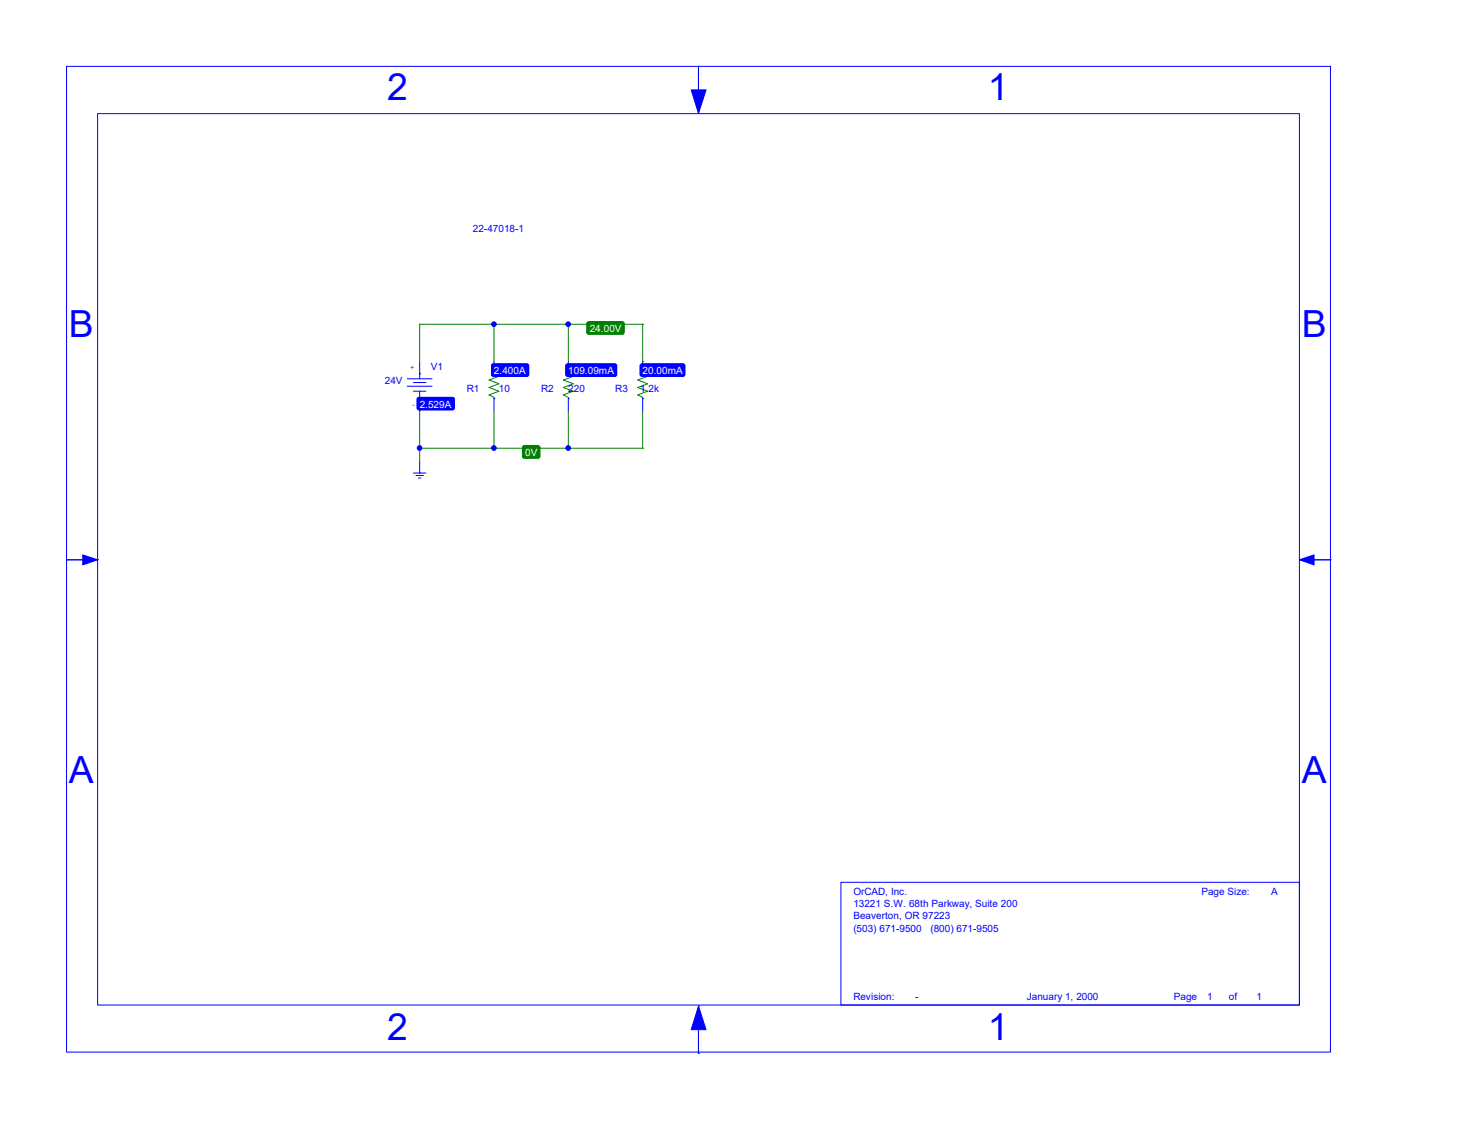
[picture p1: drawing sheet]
<svg xmlns="http://www.w3.org/2000/svg" width="279mm" height="216mm" viewBox="0 0 279 216" stroke-linecap="round" stroke-linejoin="round" font-family="sans-serif">
<g fill="none" stroke="#00f" stroke-width=".19">
<path d="M12.7 12.7h241.2v188h-241.2zM133.3 12.7h.1M133.3 12.7v8.9M18.6 21.7h229.4v170h-229.4zM133.3 21.6h.1M77.7 73.7h4.8M77.7 72.2h4.8M78.9 73h2.4M78.9 74.6h2.4M80.1 71.3h.1M80.1 76h.1M80.1 68.9v3.3"/>
<path d="M80.1 74.6v3.8M94.3 71.3h.1M94.3 76h.1M94.3 68.9v2.4M94.3 76v2.4M108.5 71.3h.1M108.5 76h.1M108.5 68.9v2.4M108.5 76v2.4M122.7 71.3h.1M122.7 76h.1M122.7 68.9v2.4"/>
<path d="M122.7 76v2.4M78.9 90.2h2.4M79.4 90.7h1.4M79.9 91.2h.4M80.1 90.2h.1M80.1 87.9v2.3M12.7 106.8h.1M18.6 106.8h.1M18.6 106.8h-5.9M248 106.8h5.9M248 106.8h.1M253.9 106.8h.1"/>
<path d="M160.5 168.3h87.5v23.4h-87.5zM133.3 191.9h.1M133.3 191.9v9M133.3 200.9h.1"/>
</g>
<g fill="#00f" stroke="#00f" stroke-width=".19">
<path d="M131.9 17.1h2.8l-1.4 4.5z"/>
<path d="M133.3 191.9l1.4 4.5h-2.8z"/>
<path d="M15.8 105.8l2.8 1-2.8 .9z"/>
<path d="M248 106.8l2.8-1v1.9z"/>
<path d="M94 69.5h6.7l.2 .3v1.8l-.4 .2-6.5-.1-.2-.3v-1.6z" fill-rule="evenodd"/>
<path d="M108.2 69.5l9.1-.1 .4 .4v1.6l-.4 .4h-9l-.3-.4v-1.6z" fill-rule="evenodd"/>
<path d="M122.4 69.5l7.9-.1 .4 .4v1.6l-.4 .4h-7.8l-.3-.4v-1.6z" fill-rule="evenodd"/>
<path d="M79.8 75.8h6.7l.2 .3v1.9l-.3 .2-6.6-.1-.2-.3v-1.7z" fill-rule="evenodd"/>
<path d="M94 69.5h6.7l.2 .3v1.8l-.4 .2-6.5-.1-.2-.3v-1.6z" fill-rule="evenodd"/>
<path d="M108.2 69.5l9.1-.1 .4 .4v1.6l-.4 .4h-9l-.3-.4v-1.6z" fill-rule="evenodd"/>
<path d="M122.4 69.5l7.9-.1 .4 .4v1.6l-.4 .4h-7.8l-.3-.4v-1.6z" fill-rule="evenodd"/>
<path d="M79.8 75.8h6.7l.2 .3v1.9l-.3 .2-6.6-.1-.2-.3v-1.7z" fill-rule="evenodd"/>
<circle cx="80.1" cy="85.4" r=".44"/>
<circle cx="94.3" cy="61.8" r=".44"/>
<circle cx="94.3" cy="85.4" r=".44"/>
<circle cx="108.4" cy="61.8" r=".44"/>
<circle cx="108.4" cy="85.4" r=".44"/>
</g>
<g fill="none" stroke="#008000" stroke-width=".19">
<path d="M80.1 61.8h.1M80.1 78.4h.1M80.1 61.8v7.1M80.1 78.4v9.5M80.1 61.8h42.6M94.3 61.8h.1M94.3 71.3l.9 .5-1.9 .7 1.9 .7-1.9 .7 1.9 .7-1.9 .7 1 .5v.2M94.3 61.8v7.1M94.3 78.4v7.1M108.5 61.8h.1M108.5 71.3l.9 .5-1.9 .7 1.9 .7-1.9 .7 1.9 .7-1.9 .7 1 .5v.2M108.5 61.8v7.1"/>
<path d="M108.5 78.4v7.1M122.7 68.9h.1M122.7 61.8h.1M122.7 71.3l.9 .5-1.9 .7 1.9 .7-1.9 .7 1.9 .7-1.9 .7 1 .5v.2M122.7 61.8v7.1M122.7 78.4v7.1M80.1 85.5h.1M80.1 85.5h42.6M94.3 85.5h.1M108.5 85.5h.1M122.7 85.5h.1"/>
</g>
<g fill="#008000" stroke="#008000" stroke-width=".19">
<path d="M112.2 61.4h6.7l.2 .3v1.9l-.3 .1h-6.6l-.2-.3v-1.7z" fill-rule="evenodd"/>
<path d="M99.9 85.1h3l.1 .3v1.8l-.3 .2-2.8-.1-.2-.3v-1.6z" fill-rule="evenodd"/>
<path d="M112.2 61.4h6.7l.2 .3v1.9l-.3 .1h-6.6l-.2-.3v-1.7z" fill-rule="evenodd"/>
<path d="M99.9 85.1h3l.1 .3v1.8l-.3 .2-2.8-.1-.2-.3v-1.6z" fill-rule="evenodd"/>
</g>
<g font-size="7.1" fill="#00f">
<text x="73.9" y="19.1">2</text>
<text x="188.6" y="19.1">1</text>
<text x="13.2" y="64.2">B</text>
<text x="248.4" y="64.2">B</text>
<text x="13.2" y="149.4">A</text>
<text x="248.4" y="149.4">A</text>
<text x="73.9" y="198.4">2</text>
<text x="188.6" y="198.4">1</text>
</g>
<g font-size="1.9" fill="#00f">
<text x="90.3" y="44.2">22-47018-1</text>
<text x="82.3" y="70.6">V1</text>
<text x="73.4" y="73.2">24V</text>
<text x="89.1" y="74.8">R1</text>
<text x="95.2" y="74.8">10</text>
<text x="103.3" y="74.8">R2</text>
<text x="108.5" y="74.8">220</text>
<text x="117.4" y="74.8">R3</text>
<text x="122.2" y="74.8">1.2k</text>
<text x="162.9" y="170.6">OrCAD, Inc.</text>
<text x="162.9" y="173">13221 S.W. 68th Parkway, Suite 200</text>
<text x="229.3" y="170.6">Page Size:</text>
<text x="242.6" y="170.6">A</text>
<text x="162.9" y="175.3">Beaverton, OR 97223</text>
<text x="162.9" y="177.7">(503) 671-9500</text>
<text x="177.6" y="177.7">(800) 671-9505</text>
<text x="162.9" y="190.7">Revision:</text>
<text x="174.7" y="190.7">-</text>
<text x="196" y="190.7">January 1, 2000</text>
<text x="224" y="190.7">Page</text>
<text x="230.4" y="190.7">1</text>
<text x="234.5" y="190.7">of</text>
<text x="239.8" y="190.7">1</text>
</g>
<g font-size="1.9" fill="#fff">
<text x="112.6" y="63.3">24.00V</text>
<text x="94.3" y="71.3">2.400A</text>
<text x="108.5" y="71.3">109.09mA</text>
<text x="122.6" y="71.3">20.00mA</text>
<text x="80.1" y="77.7">2.529A</text>
<text x="100.2" y="87">0V</text>
</g>
<g font-size="1.4" fill="#008000">
<text x="78.3" y="70.6">+</text>
<text x="78.7" y="77.7">-</text>
</g>
</svg>
